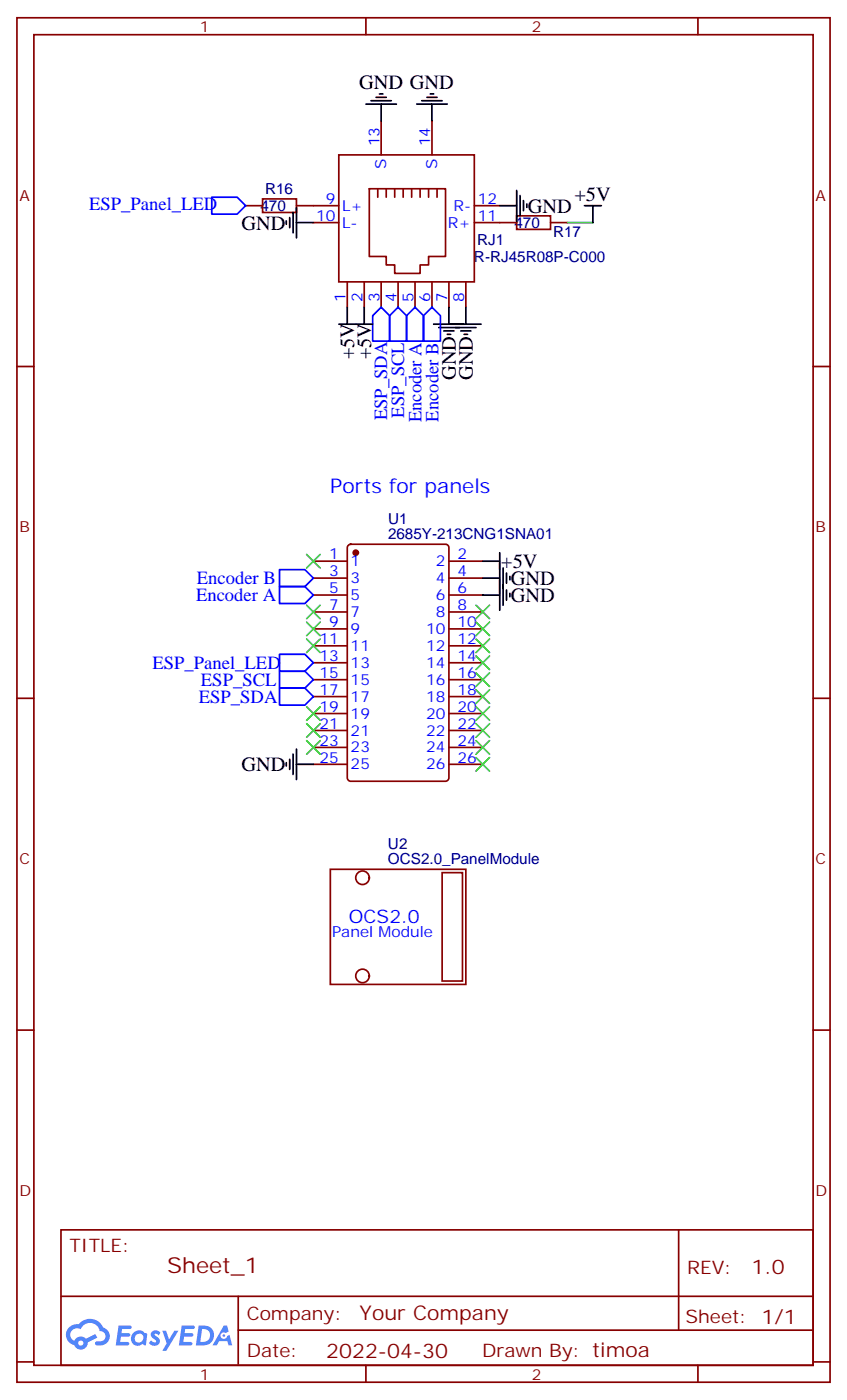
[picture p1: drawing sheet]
<svg xmlns="http://www.w3.org/2000/svg" width="176mm" height="292mm" viewBox="0 0 176 292" stroke-linecap="round" stroke-linejoin="round" font-family="sans-serif">
<g fill="none" stroke="#870000" stroke-width=".35">
<path d="M3.5 3.7h169.4v284.3h-169.4zM7.1 7.2h162.2v277.3h-162.2zM76.2 3.7v3.5M145.3 3.7v3.5M3.5 76.4h3.6M169.3 76.4h3.6M3.5 145.5h3.6M169.3 145.5h3.6M3.5 214.7h3.6M169.3 214.7h3.6M12.7 256.3h156.6v28.2h-156.6zM141.3 256.3v20.9"/>
<path d="M12.7 270.1h156.5M49.6 277.2h119.6M49.6 270.1v14.2M3.5 283.8h3.6M76.2 284.5v3.5M145.3 284.5v3.5M169.3 283.8h3.6"/>
</g>
<g fill="#5487ff">
<path d="M31.7 277.5a1.22 1.22 0 0 1 1.7 .2l-.4 .6a.47 .47 0 0 0-.3-.4 .47 .47 0 0 0-.5 .2v.1a1.55 1.55 0 0 1 1.1 1.5 1.34 1.34 0 0 1-2.3 .2l.5-.6 .7 .5a.29 .29 0 0 0 .3-.3 .29 .29 0 0 0-.2-.3 1.04 1.04 0 0 1-.6-1.7z"/>
<path d="M24.7 276.2h2.1a.43 .43 0 0 1 .5 .1 .43 .43 0 0 1 .1 .5l-.4 .2h-1.6l-.1 .8h1.5a.37 .37 0 0 1 .3 .4 .37 .37 0 0 1-.3 .4h-1.6l-.2 1.1h1.3a.43 .43 0 0 1 .5 0 .43 .43 0 0 1 .1 .5l-.3 .2h-2.5z"/>
<path d="M37.8 276.2h2.1a.43 .43 0 0 1 .5 .1 .43 .43 0 0 1 .1 .5l-.3 .2h-1.6l-.2 .8h1.6a.37 .37 0 0 1 .3 .4 .37 .37 0 0 1-.4 .4l-1.6-.1-.1 1.1h1.3a.43 .43 0 0 1 .4 .1 .43 .43 0 0 1 .1 .5l-.3 .2h-2.5z"/>
<path d="M46.6 276.2h.7l.3 1.3-.6 .3a.69 .69 0 0 0-1 .3 .69 .69 0 0 0 .4 .9 .69 .69 0 0 0 .9-.6l.5-.2 .6 2.2h-.8l-.3-.9h-1.7l-.5 .9h-.8z"/>
<path d="M33.8 277.3h.8l.6 1.8 1.1-1.8h.9l-2.6 4.2h-.8l.9-1.5z"/>
<path d="M41.4 276.2l-.6 4.2h1.3a2.11 2.11 0 0 0 2.5-2.1 2.11 2.11 0 0 0-2.5-2.1zM42.1 277a1.39 1.39 0 0 1 1.7 1.4 1.39 1.39 0 0 1-1.8 1.2h-.3z"/>
<path d="M27.7 277.8a1.47 1.47 0 0 0-.2 2.1 1.47 1.47 0 0 0 2.1 .1l.8 .4 .3-2.3-.2-.3h-.4a1.49 1.49 0 0 0-2.4 0zM28.3 278.2a.92 .92 0 0 1 1.6 .5 .92 .92 0 0 1-1.3 1.1 .9 .9 0 0 1-.3-1.6z"/>
<path d="M14.4 276.6a2.18 2.18 0 0 0 1.1 3.7 1.44 1.44 0 0 0 1.6 .9 1.44 1.44 0 0 0 1.2-1.4l2-1.1-.5-.7-1.9 1a1.47 1.47 0 0 0-2.4 .4 1.39 1.39 0 0 1-.7-1.9 1.39 1.39 0 0 1 2-.5 2.08 2.08 0 0 1 2.2-1.3 2.08 2.08 0 0 1 1.8 1.7 1.07 1.07 0 0 1 1.2 1 1.07 1.07 0 0 1-1 1.1h-.7a.43 .43 0 0 0-.5 .4 .43 .43 0 0 0 .4 .5 2 2 0 0 0 2.4-1 2 2 0 0 0-.7-2.6l-.4-.2a2.98 2.98 0 0 0-5.1-.6l-1.1 .1zM16.3 279.9a.55 .55 0 0 1 1.1 0 .55 .55 0 0 1-1.1 0z"/>
<circle cx="46.6" cy="278.3" r=".26"/>
</g>
<g fill="none" stroke="#870000" stroke-width=".35">
<path d="M70.6 32.3h28.2v26.4h-28.2zM76.9 39.3h15.9v14.1h-3.5v1.8h-1.8v1.8h-5.3v-1.8h-1.8v-1.8h-3.5zM78.7 39.3v1.8M79.4 25.2v7.1M80.4 39.3v1.8M82.2 39.3v1.8M84 39.3v1.8M85.7 39.3v1.8M87.5 39.3v1.8M89.3 39.3v1.8M90 25.2v7.1M91 39.3v1.8"/>
<path d="M51.2 42.9h3.5M54.7 41.5h7v2.8h-7zM61.7 42.9h8.9M65.3 46.4h5.3M72.3 58.7v5.3M75.8 58.7v5.3M79.4 58.7v5.3M82.9 58.7v5.3M86.4 58.7v5.3M90 58.7v5.3M93.5 58.7v5.3M97 58.7v5.3"/>
<path d="M98.8 42.9h5.3M98.8 46.4h8.8M107.6 45h7.1v2.8h-7.1zM114.7 46.4h3.5M65.3 116.9h7M72.6 113.6l.4-.2h19.8a.71 .71 0 0 1 .7 .7v48a.76 .76 0 0 1-.7 .7h-19.8a.76 .76 0 0 1-.7-.7v-48zM93.5 116.9h7M65.3 120.5h7M65.3 124h7M65.3 127.5h7M65.3 131.1h7M65.3 134.6h7"/>
<path d="M65.3 138.1h7M93.5 120.5h7M93.5 124h7M93.5 127.5h7M93.5 131.1h7M93.5 134.6h7M93.5 138.1h7M65.3 141.6h7M65.3 145.2h7M65.3 148.7h7M65.3 152.2h7M65.3 155.8h7"/>
<path d="M65.3 159.3h7M93.5 141.6h7M93.5 145.2h7M93.5 148.7h7M93.5 152.2h7M93.5 155.8h7M93.5 159.3h7M68.8 181.2h28.2v23.9h-28.2zM92.1 181.9h4.2v22.5h-4.2z"/>
<circle cx="75.5" cy="182.9" r="1.41"/>
<circle cx="75.5" cy="203.4" r="1.41"/>
</g>
<path d="M118.2 46.4h5.3" fill="none" stroke="#008700" stroke-width=".35"/>
<g fill="none" stroke="#000" stroke-width=".35">
<path d="M79 19.6h.7M89.6 19.6h.7M76.2 21.7h6.3M77.3 21h4.2M78.3 20.3h2.1M79.4 21.7v3.5M86.8 21.7h6.3M87.8 21h4.3M88.9 20.3h2.1M90 21.7v3.5M107.6 39.7v6.3M59.6 46v.7"/>
<path d="M60.3 45.3v2.1M61 44.3v4.2M61.7 46.4h3.6M61.7 43.2v6.4M104.1 42.9h3.5M108.3 40.7v4.3M109 41.8v2.1M109.7 42.5v.7M121.7 42.9h3.5M123.5 42.9v3.5M70.6 67.6h7M72.3 64v3.6"/>
<path d="M75.8 64v3.6M90.3 67.6h9.9M91.4 68.3h7.7M92.4 69h2.1M93.1 69.7h.7M93.5 64v3.6M96 69h2.1M96.7 69.7h.7M97 64v3.6M100.5 116.9h3.6M104.1 115.2v12M104.8 118.4v7.7"/>
<path d="M105.5 119.4v2.1M100.5 124h3.6M100.5 120.5h3.6M105.5 122.9v2.2M106.2 120.1v.7M106.2 123.6v.8M59.6 158.9v.7M60.3 158.2v2.1M61 157.2v4.2M61.7 156.1v6.4M61.7 159.3h3.6"/>
</g>
<path d="M44.1 41.1h5.3l1.8 1.8-1.8 1.7h-5.3zM79.4 64l1.7 1.8v5.3h-3.5v-5.3zM82.9 64l1.8 1.8v5.3h-3.6v-5.3zM86.4 64l1.8 1.8v5.3h-3.5v-5.3zM90 64l1.7 1.8v5.3h-3.5v-5.3zM58.2 118.7h5.3l1.8 1.8-1.8 1.7h-5.3zM58.2 136.3h5.3l1.8 1.8-1.8 1.8h-5.3zM58.2 139.9h5.3l1.8 1.7-1.8 1.8h-5.3zM58.2 122.2h5.3l1.8 1.8-1.8 1.8h-5.3zM58.2 143.4h5.3l1.8 1.8-1.8 1.7h-5.3z" fill="none" stroke="#00f" stroke-width=".35"/>
<circle cx="74.1" cy="115.2" r=".53" fill="#870000" stroke="#870000" stroke-width=".35"/>
<g fill="none" stroke="#3c3" stroke-width=".35">
<path d="M63.9 115.5l2.8 2.9M66.7 115.5l-2.8 2.9M63.9 133.2l2.8 2.8M63.9 129.6l2.8 2.9M63.9 126.1l2.8 2.8M66.7 133.2l-2.8 2.8M66.7 129.6l-2.8 2.9M66.7 126.1l-2.8 2.8M99.1 126.1l2.9 2.8M99.1 129.6l2.9 2.9M99.1 133.2l2.9 2.8M99.1 136.7l2.9 2.8"/>
<path d="M102 126.1l-2.9 2.8M102 129.6l-2.9 2.9M102 133.2l-2.9 2.8M102 136.7l-2.9 2.8M63.9 154.3l2.8 2.9M63.9 150.8l2.8 2.8M63.9 147.3l2.8 2.8M66.7 154.3l-2.8 2.9M66.7 150.8l-2.8 2.8M66.7 147.3l-2.8 2.8M99.1 140.2l2.9 2.9M99.1 143.8l2.9 2.8"/>
<path d="M99.1 147.3l2.9 2.8M99.1 150.8l2.9 2.8M99.1 154.3l2.9 2.9M99.1 157.9l2.9 2.8M102 140.2l-2.9 2.9M102 143.8l-2.9 2.8M102 147.3l-2.9 2.8M102 150.8l-2.9 2.8M102 154.3l-2.9 2.9M102 157.9l-2.9 2.8"/>
</g>
<text font-size="4.6" fill="#800" x="34.8" y="265.3">Sheet_1</text>
<g font-size="4.2">
<text x="74.8" y="18.5">GND GND</text>
<text x="119.6" y="41.8">+5V</text>
<text x="50.3" y="47.8">GND</text>
<text x="109.9" y="44.3">GND</text>
<text x="73.8" y="74.9" transform="rotate(-90 73.8 74.9)">+5V</text>
<text x="77.3" y="74.9" transform="rotate(-90 77.3 74.9)">+5V</text>
<text x="94.9" y="79.2" transform="rotate(-90 94.9 79.2)">GND</text>
<text x="98.5" y="79.2" transform="rotate(-90 98.5 79.2)">GND</text>
<text x="104.4" y="118.4">+5V</text>
<text x="106.4" y="125.4">GND</text>
<text x="106.4" y="121.9">GND</text>
<text x="50.3" y="160.7">GND</text>
</g>
<text font-size="4.2" fill="#00f" x="68.8" y="102.8">Ports for panels</text>
<g font-size="4.2" fill="#800">
<text x="156.5" y="265.6">1.0</text>
<text x="74.9" y="275.1">Your Company</text>
<text x="68" y="282.9">2022-04-30</text>
</g>
<g font-size="3.9" fill="#00f">
<text x="18.5" y="43.8">ESP_Panel_LED</text>
<text x="80.6" y="87.6" transform="rotate(-90 80.6 87.6)">ESP_SDA</text>
<text x="84.1" y="87.1" transform="rotate(-90 84.1 87.1)">ESP_SCL</text>
<text x="87.8" y="88" transform="rotate(-90 87.8 88)">Encoder A</text>
<text x="91.3" y="87.9" transform="rotate(-90 91.3 87.9)">Encoder B</text>
<text x="40.8" y="125.2">Encoder A</text>
<text x="41" y="121.7">Encoder B</text>
<text x="31.7" y="139.3">ESP_Panel_LED</text>
<text x="41.8" y="142.9">ESP_SCL</text>
<text x="41.4" y="146.4">ESP_SDA</text>
<text x="72.7" y="192.4">OCS2.0</text>
</g>
<g font-size="3.9" fill="#800">
<text x="14.5" y="260.9">TITLE:</text>
<text x="143.1" y="265.6">REV:</text>
<text x="51.4" y="275.1">Company:</text>
<text x="142.7" y="275.7">Sheet: 1/1</text>
<text x="51.4" y="282.8">Date:</text>
<text x="100.4" y="282.8">Drawn By: timoa</text>
</g>
<g font-size="3.2" fill="#800">
<text x="41.6" y="6.7">1</text>
<text x="110.8" y="6.7">2</text>
<text x="4.1" y="41.8">A</text>
<text x="169.9" y="41.8">A</text>
<text x="4.1" y="110.9">B</text>
<text x="169.9" y="110.9">B</text>
<text x="4.1" y="180.1">C</text>
<text x="169.9" y="180.1">C</text>
<text x="4.1" y="249.2">D</text>
<text x="169.9" y="249.2">D</text>
<text x="41.6" y="287.5">1</text>
<text x="110.8" y="287.5">2</text>
</g>
<g font-size="3.2" fill="#00f">
<text x="79" y="30.5" transform="rotate(-90 79 30.5)">13</text>
<text x="80.4" y="35.2" transform="rotate(-90 80.4 35.2)">S</text>
<text x="89.6" y="30.5" transform="rotate(-90 89.6 30.5)">14</text>
<text x="91" y="35.2" transform="rotate(-90 91 35.2)">S</text>
<text x="65.8" y="46">10</text>
<text x="67.8" y="42.5">9</text>
<text x="71.3" y="43.9">L+</text>
<text x="71.3" y="47.4">L-</text>
<text x="93.3" y="47.4">R+</text>
<text x="94.4" y="43.9">R-</text>
<text x="99.5" y="46">11</text>
<text x="99.5" y="42.5">12</text>
<text x="72" y="62.9" transform="rotate(-90 72 62.9)">1</text>
<text x="75.5" y="62.9" transform="rotate(-90 75.5 62.9)">2</text>
<text x="79" y="62.9" transform="rotate(-90 79 62.9)">3</text>
<text x="82.5" y="62.9" transform="rotate(-90 82.5 62.9)">4</text>
<text x="86.1" y="62.9" transform="rotate(-90 86.1 62.9)">5</text>
<text x="89.6" y="62.9" transform="rotate(-90 89.6 62.9)">6</text>
<text x="93.1" y="62.9" transform="rotate(-90 93.1 62.9)">7</text>
<text x="96.7" y="62.9" transform="rotate(-90 96.7 62.9)">8</text>
<text x="68.5" y="116.6">1</text>
<text x="73" y="118">1</text>
<text x="90.8" y="118">2</text>
<text x="95.2" y="116.6">2</text>
<text x="68.5" y="120.1">3</text>
<text x="68.5" y="123.6">5</text>
<text x="73" y="121.5">3</text>
<text x="73" y="125.1">5</text>
<text x="90.8" y="121.5">4</text>
<text x="90.8" y="125.1">6</text>
<text x="95.2" y="120.1">4</text>
<text x="95.2" y="123.6">6</text>
<text x="68.5" y="127.2">7</text>
<text x="68.5" y="130.7">9</text>
<text x="73" y="128.6">7</text>
<text x="90.8" y="128.6">8</text>
<text x="95.2" y="127.2">8</text>
<text x="95.2" y="130.7">10</text>
<text x="66.5" y="134.2">11</text>
<text x="66.5" y="137.8">13</text>
<text x="73" y="132.1">9</text>
<text x="73" y="135.6">11</text>
<text x="88.7" y="132.1">10</text>
<text x="88.7" y="135.6">12</text>
<text x="95.2" y="134.2">12</text>
<text x="95.2" y="137.8">14</text>
<text x="66.5" y="141.3">15</text>
<text x="73" y="139.2">13</text>
<text x="73" y="142.7">15</text>
<text x="88.7" y="139.2">14</text>
<text x="88.7" y="142.7">16</text>
<text x="95.2" y="141.3">16</text>
<text x="66.5" y="144.8">17</text>
<text x="66.5" y="148.3">19</text>
<text x="73" y="146.2">17</text>
<text x="73" y="149.8">19</text>
<text x="88.7" y="146.2">18</text>
<text x="88.7" y="149.8">20</text>
<text x="95.2" y="144.8">18</text>
<text x="95.2" y="148.3">20</text>
<text x="66.5" y="151.9">21</text>
<text x="66.5" y="155.4">23</text>
<text x="73" y="153.3">21</text>
<text x="88.7" y="153.3">22</text>
<text x="95.2" y="151.9">22</text>
<text x="95.2" y="155.4">24</text>
<text x="66.5" y="158.9">25</text>
<text x="73" y="156.8">23</text>
<text x="73" y="160.3">25</text>
<text x="88.7" y="156.8">24</text>
<text x="88.7" y="160.3">26</text>
<text x="95.2" y="158.9">26</text>
<text x="69.1" y="195.3">Panel Module</text>
</g>
<g font-size="3.2" fill="#000080">
<text x="55.2" y="40.5">R16</text>
<text x="54.2" y="44">470</text>
<text x="107.1" y="47.5">470</text>
<text x="99.4" y="51.1">RJ1</text>
<text x="115.2" y="49.3">R17</text>
<text x="98.7" y="54.6">R-RJ45R08P-C000</text>
<text x="80.8" y="112.4">2685Y-213CNG1SNA01</text>
<text x="80.8" y="109.1">U1</text>
<text x="80.8" y="176.9">U2</text>
<text x="80.8" y="180.1">OCS2.0_PanelModule</text>
</g>
</svg>
